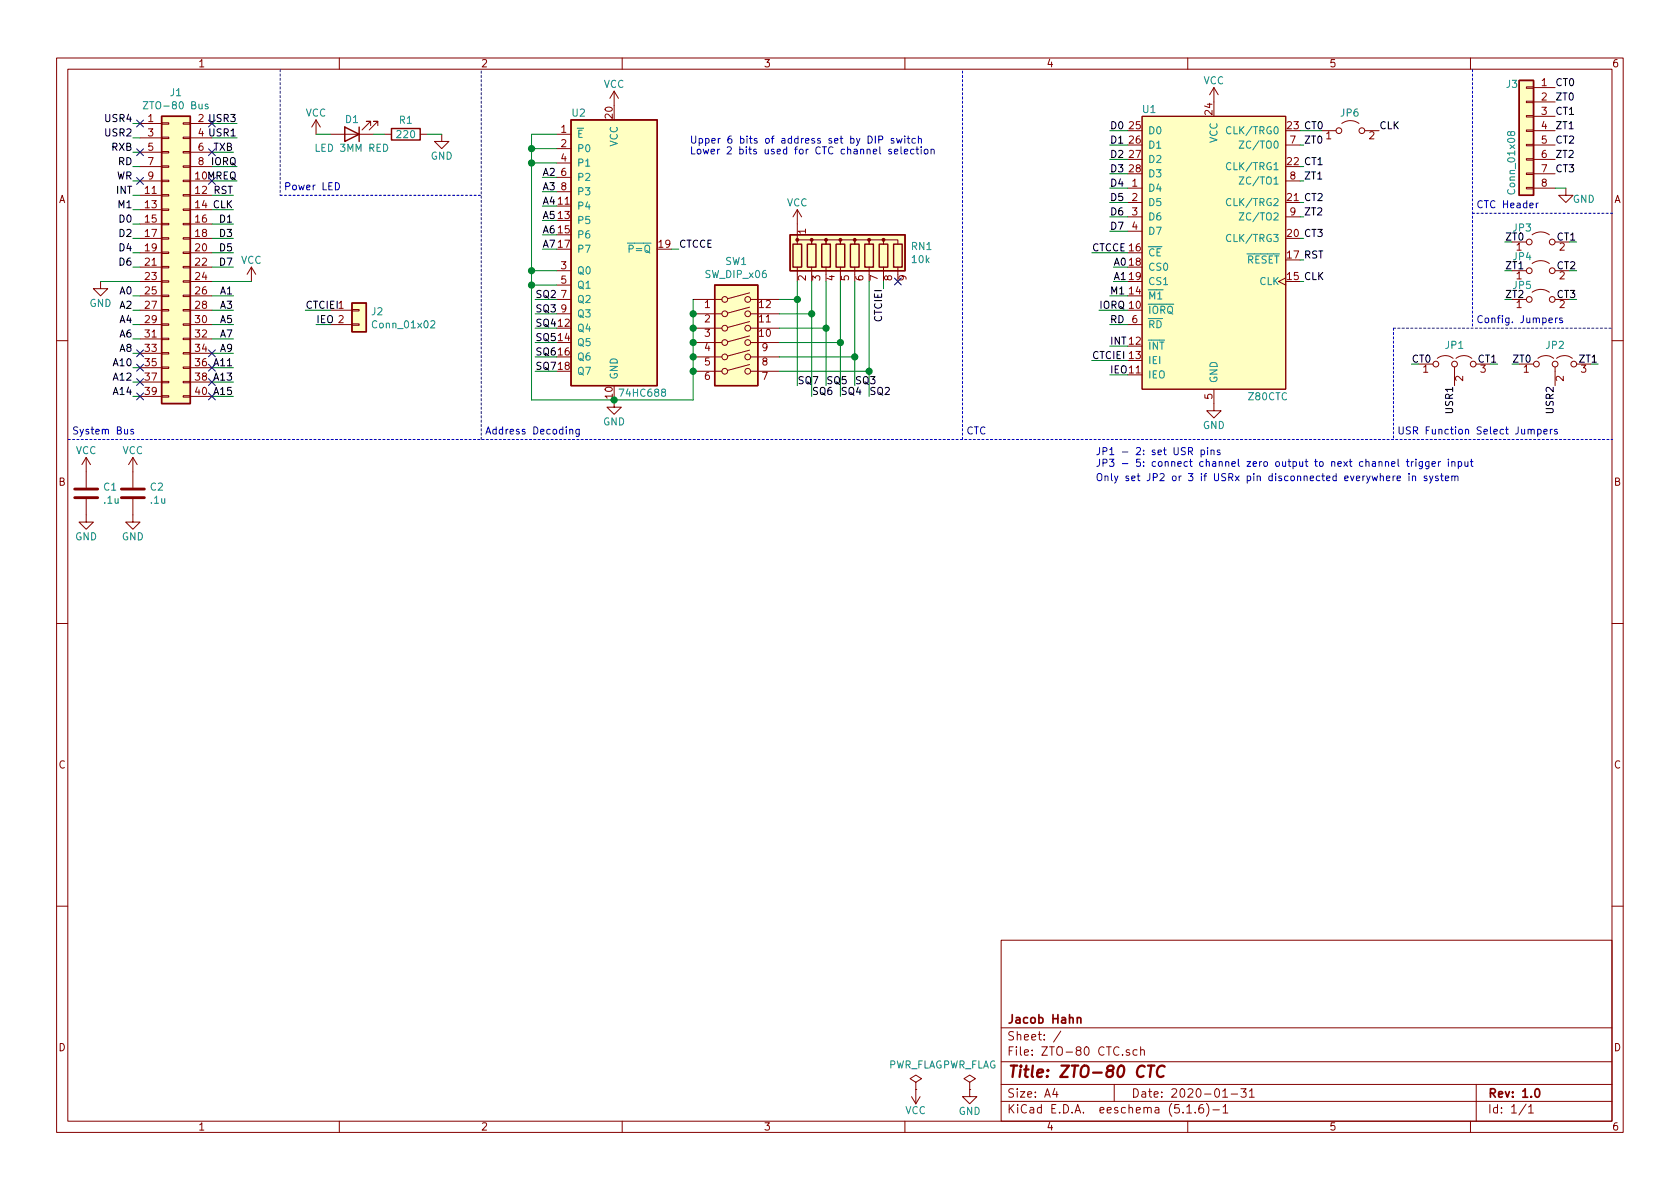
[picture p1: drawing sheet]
EESchema Schematic File Version 4
EELAYER 30 0
EELAYER END
$Descr A4 11693 8268
encoding utf-8
Sheet 1 1
Title "ZTO-80 CTC"
Date "2020-01-31"
Rev "1.0"
Comp "Jacob Hahn"
Comment1 ""
Comment2 ""
Comment3 ""
Comment4 ""
$EndDescr
$Comp
L power:PWR_FLAG #FLG02
U 1 1
P 6750 7575
F 0 "#FLG02" H 6750 7650 50  0001 C CNN
F 1 "PWR_FLAG" H 6750 7748 50  0000 C CNN
F 2 "" H 6750 7575 50  0001 C CNN
F 3 "~" H 6750 7575 50  0001 C CNN
	1    6750 7575
	1    0    0    -1  
$EndComp
$Comp
L power:PWR_FLAG #FLG01
U 1 1
P 6375 7575
F 0 "#FLG01" H 6375 7650 50  0001 C CNN
F 1 "PWR_FLAG" H 6375 7748 50  0000 C CNN
F 2 "" H 6375 7575 50  0001 C CNN
F 3 "~" H 6375 7575 50  0001 C CNN
	1    6375 7575
	1    0    0    -1  
$EndComp
$Comp
L power:VCC #PWR04
U 1 1
P 6375 7575
F 0 "#PWR04" H 6375 7425 50  0001 C CNN
F 1 "VCC" H 6375 7725 50  0000 C CNN
F 2 "" H 6375 7575 50  0001 C CNN
F 3 "" H 6375 7575 50  0001 C CNN
	1    6375 7575
	-1   0    0    1   
$EndComp
$Comp
L power:GND #PWR05
U 1 1
P 6750 7575
F 0 "#PWR05" H 6750 7325 50  0001 C CNN
F 1 "GND" H 6750 7425 50  0000 C CNN
F 2 "" H 6750 7575 50  0001 C CNN
F 3 "" H 6750 7575 50  0001 C CNN
	1    6750 7575
	1    0    0    -1  
$EndComp
$Comp
L Connector_Generic:Conn_01x02 J2
U 1 1
P 2500 2150
F 0 "J2" H 2580 2142 50  0000 L CNN
F 1 "Conn_01x02" H 2580 2051 50  0000 L CNN
F 2 "Connector_PinHeader_2.54mm:PinHeader_1x02_P2.54mm_Horizontal" H 2500 2150 50  0001 C CNN
F 3 "~" H 2500 2150 50  0001 C CNN
	1    2500 2150
	1    0    0    -1  
$EndComp
Text Label 2125 2150 0    50   ~ 0
CTCIEI
Text Label 2200 2250 0    50   ~ 0
IEO
Wire Wire Line
	2300 2250 2200 2250
$Comp
L Device:LED D1
U 1 1
P 2450 925
F 0 "D1" H 2450 825 50  0000 C CNN
F 1 "LED 3MM RED" H 2450 1025 50  0000 C CNN
F 2 "LED_THT:LED_D3.0mm" H 2450 925 50  0001 C CNN
F 3 "~" H 2450 925 50  0001 C CNN
	1    2450 925 
	-1   0    0    1   
$EndComp
$Comp
L power:VCC #PWR03
U 1 1
P 2200 925
F 0 "#PWR03" H 2200 775 50  0001 C CNN
F 1 "VCC" H 2200 1075 50  0000 C CNN
F 2 "" H 2200 925 50  0001 C CNN
F 3 "" H 2200 925 50  0001 C CNN
	1    2200 925 
	1    0    0    -1  
$EndComp
Wire Wire Line
	2200 925  2300 925 
$Comp
L Device:R R1
U 1 1
P 2825 925
F 0 "R1" V 2725 925 50  0000 C CNN
F 1 "220" V 2825 925 50  0000 C CNN
F 2 "Resistor_SMD:R_0805_2012Metric_Pad1.15x1.40mm_HandSolder" V 2755 925 50  0001 C CNN
F 3 "~" H 2825 925 50  0001 C CNN
	1    2825 925 
	0    1    1    0   
$EndComp
Wire Wire Line
	2600 925  2675 925 
$Comp
L power:GND #PWR06
U 1 1
P 3075 925
F 0 "#PWR06" H 3075 675 50  0001 C CNN
F 1 "GND" H 3075 775 50  0000 C CNN
F 2 "" H 3075 925 50  0001 C CNN
F 3 "" H 3075 925 50  0001 C CNN
	1    3075 925 
	1    0    0    -1  
$EndComp
Wire Wire Line
	2975 925  3075 925 
Text Label 7725 900  0    50   ~ 0
D0
Text Label 7725 1000 0    50   ~ 0
D1
Text Label 7725 1100 0    50   ~ 0
D2
Text Label 7725 1200 0    50   ~ 0
D3
Text Label 7725 1300 0    50   ~ 0
D4
Text Label 7725 1400 0    50   ~ 0
D5
Text Label 7725 1500 0    50   ~ 0
D6
Text Label 7725 1600 0    50   ~ 0
D7
Text Label 7725 2050 0    50   ~ 0
M1
Text Label 7650 2150 0    50   ~ 0
IORQ
Text Label 7725 2250 0    50   ~ 0
RD
Text Label 7725 2400 0    50   ~ 0
INT
Text Label 9075 1950 0    50   ~ 0
CLK
Wire Wire Line
	9075 1950 9050 1950
Wire Wire Line
	9050 1800 9075 1800
Text Label 9075 1800 0    50   ~ 0
RST
$Comp
L 74HCxx:74HC688 U2
U 1 1
P 4275 1725
F 0 "U2" H 3975 2675 50  0000 L CNN
F 1 "74HC688" H 4300 725 50  0000 L CNN
F 2 "Package_DIP:DIP-20_W7.62mm" H 3875 2625 50  0001 C CNN
F 3 "" H 3875 2625 50  0001 C CNN
	1    4275 1725
	1    0    0    -1  
$EndComp
$Comp
L power:GND #PWR0104
U 1 1
P 4275 2775
F 0 "#PWR0104" H 4275 2525 50  0001 C CNN
F 1 "GND" H 4275 2625 50  0000 C CNN
F 2 "" H 4275 2775 50  0001 C CNN
F 3 "" H 4275 2775 50  0001 C CNN
	1    4275 2775
	1    0    0    -1  
$EndComp
Wire Wire Line
	3700 925  3875 925 
Wire Wire Line
	3875 1025 3700 1025
Connection ~ 3700 1025
Wire Wire Line
	3700 1025 3700 925 
Wire Wire Line
	3875 1125 3700 1125
Connection ~ 3700 1125
Wire Wire Line
	3700 1125 3700 1025
Wire Wire Line
	3875 1875 3700 1875
Connection ~ 3700 1875
Wire Wire Line
	3700 1875 3700 1125
Wire Wire Line
	3875 1975 3700 1975
Connection ~ 3700 1975
Wire Wire Line
	3700 1975 3700 1875
Text Label 3775 1225 0    50   ~ 0
A2
Text Label 3775 1325 0    50   ~ 0
A3
Text Label 3775 1425 0    50   ~ 0
A4
Text Label 3775 1525 0    50   ~ 0
A5
Text Label 3775 1625 0    50   ~ 0
A6
Text Label 3775 1725 0    50   ~ 0
A7
Wire Wire Line
	3775 1725 3875 1725
Wire Wire Line
	3775 1625 3875 1625
Wire Wire Line
	3775 1525 3875 1525
Wire Wire Line
	3775 1425 3875 1425
Wire Wire Line
	3775 1325 3875 1325
Wire Wire Line
	3775 1225 3875 1225
$Comp
L Switch:SW_DIP_x06 SW1
U 1 1
P 5125 2375
F 0 "SW1" H 5125 2942 50  0000 C CNN
F 1 "SW_DIP_x06" H 5125 2851 50  0000 C CNN
F 2 "Button_Switch_THT:SW_DIP_SPSTx06_Slide_9.78x17.42mm_W7.62mm_P2.54mm" H 5125 2375 50  0001 C CNN
F 3 "~" H 5125 2375 50  0001 C CNN
	1    5125 2375
	1    0    0    -1  
$EndComp
Connection ~ 4825 2175
Wire Wire Line
	4825 2175 4825 2075
Connection ~ 4825 2275
Wire Wire Line
	4825 2275 4825 2175
Connection ~ 4825 2375
Wire Wire Line
	4825 2375 4825 2275
Connection ~ 4825 2475
Wire Wire Line
	4825 2475 4825 2375
Connection ~ 4825 2575
Wire Wire Line
	4825 2575 4825 2475
$Comp
L Device:R_Network08 RN1
U 1 1
P 5950 1750
F 0 "RN1" H 6338 1796 50  0000 L CNN
F 1 "10k" H 6338 1705 50  0000 L CNN
F 2 "Resistor_THT:R_Array_SIP9" V 6425 1750 50  0001 C CNN
F 3 "http://www.vishay.com/docs/31509/csc.pdf" H 5950 1750 50  0001 C CNN
	1    5950 1750
	1    0    0    -1  
$EndComp
Wire Wire Line
	5425 2575 6050 2575
Wire Wire Line
	6050 2575 6050 1950
Wire Wire Line
	5950 1950 5950 2475
Wire Wire Line
	5950 2475 5425 2475
Wire Wire Line
	5425 2375 5850 2375
Wire Wire Line
	5850 2375 5850 1950
Wire Wire Line
	5750 1950 5750 2275
Wire Wire Line
	5750 2275 5425 2275
Wire Wire Line
	5650 1950 5650 2175
Wire Wire Line
	5650 2175 5425 2175
Wire Wire Line
	5550 1950 5550 2075
Wire Wire Line
	5550 2075 5425 2075
$Comp
L power:VCC #PWR0106
U 1 1
P 5550 1550
F 0 "#PWR0106" H 5550 1400 50  0001 C CNN
F 1 "VCC" H 5550 1700 50  0000 C CNN
F 2 "" H 5550 1550 50  0001 C CNN
F 3 "" H 5550 1550 50  0001 C CNN
	1    5550 1550
	1    0    0    -1  
$EndComp
Text Label 7600 2500 0    50   ~ 0
CTCIEI
Text Label 6150 2000 3    50   ~ 0
CTCIEI
Wire Wire Line
	6150 2000 6150 1950
NoConn ~ 6250 1950
Text Label 6050 2750 0    50   ~ 0
SQ2
Text Label 5950 2675 0    50   ~ 0
SQ3
Text Label 5850 2750 0    50   ~ 0
SQ4
Text Label 5750 2675 0    50   ~ 0
SQ5
Text Label 5650 2750 0    50   ~ 0
SQ6
Text Label 5550 2675 0    50   ~ 0
SQ7
Wire Wire Line
	5550 2075 5550 2675
Connection ~ 5550 2075
Wire Wire Line
	5650 2175 5650 2750
Connection ~ 5650 2175
Wire Wire Line
	5850 2750 5850 2375
Connection ~ 5850 2375
Wire Wire Line
	5750 2675 5750 2275
Connection ~ 5750 2275
Wire Wire Line
	5950 2675 5950 2475
Connection ~ 5950 2475
Wire Wire Line
	6050 2575 6050 2750
Connection ~ 6050 2575
Text Label 3725 2075 0    50   ~ 0
SQ2
Text Label 3725 2175 0    50   ~ 0
SQ3
Text Label 3725 2275 0    50   ~ 0
SQ4
Text Label 3725 2375 0    50   ~ 0
SQ5
Text Label 3725 2475 0    50   ~ 0
SQ6
Text Label 3725 2575 0    50   ~ 0
SQ7
Wire Wire Line
	3725 2075 3875 2075
Wire Wire Line
	3725 2175 3875 2175
Wire Wire Line
	3725 2275 3875 2275
Wire Wire Line
	3725 2375 3875 2375
Wire Wire Line
	3725 2475 3875 2475
Wire Wire Line
	3725 2575 3875 2575
Text Label 4725 1725 0    50   ~ 0
CTCCE
Wire Wire Line
	4675 1725 4725 1725
Text Label 7725 2600 0    50   ~ 0
IEO
Wire Wire Line
	2125 2150 2300 2150
Text Label 7600 1750 0    50   ~ 0
CTCCE
Text Label 7750 1850 0    50   ~ 0
A0
Text Label 7750 1950 0    50   ~ 0
A1
$Comp
L Jumper:Jumper_2_Open JP4
U 1 1
P 10725 1875
F 0 "JP4" H 10525 1975 50  0000 L CNN
F 1 "Jumper_2_Open" V 10770 1973 50  0001 L CNN
F 2 "Connector_PinHeader_2.54mm:PinHeader_1x02_P2.54mm_Vertical" H 10725 1875 50  0001 C CNN
F 3 "~" H 10725 1875 50  0001 C CNN
	1    10725 1875
	1    0    0    -1  
$EndComp
Text Label 9075 900  0    50   ~ 0
CT0
Text Label 9075 1000 0    50   ~ 0
ZT0
Text Label 9075 1150 0    50   ~ 0
CT1
Text Label 9075 1250 0    50   ~ 0
ZT1
Text Label 9075 1500 0    50   ~ 0
ZT2
Text Label 9075 1400 0    50   ~ 0
CT2
Text Label 9075 1650 0    50   ~ 0
CT3
$Comp
L Jumper:Jumper_3_Open JP1
U 1 1
P 10125 2525
F 0 "JP1" H 10125 2658 50  0000 C CNN
F 1 "Jumper_3_Open" H 10125 2658 50  0001 C CNN
F 2 "Connector_PinHeader_2.54mm:PinHeader_1x03_P2.54mm_Vertical" H 10125 2525 50  0001 C CNN
F 3 "~" H 10125 2525 50  0001 C CNN
	1    10125 2525
	1    0    0    -1  
$EndComp
Text Label 9825 2525 0    50   ~ 0
CT0
Wire Wire Line
	9825 2525 9875 2525
Text Label 10425 2525 2    50   ~ 0
CT1
Wire Wire Line
	10425 2525 10375 2525
$Comp
L Jumper:Jumper_2_Open JP5
U 1 1
P 10725 2075
F 0 "JP5" H 10525 2175 50  0000 L CNN
F 1 "Jumper_2_Open" V 10770 2173 50  0001 L CNN
F 2 "Connector_PinHeader_2.54mm:PinHeader_1x02_P2.54mm_Vertical" H 10725 2075 50  0001 C CNN
F 3 "~" H 10725 2075 50  0001 C CNN
	1    10725 2075
	1    0    0    -1  
$EndComp
Wire Notes Line
	3350 3050 3350 475 
Wire Notes Line
	1950 475  1950 1350
Wire Notes Line
	1950 1350 3350 1350
Text Notes 1975 1325 0    50   ~ 0
Power LED
Text Notes 500  3025 0    50   ~ 0
System Bus
Wire Notes Line
	6700 3050 6700 475 
Text Notes 3375 3025 0    50   ~ 0
Address Decoding
Text Notes 4800 1000 0    50   ~ 0
Upper 6 bits of address set by DIP switch
Text Notes 4800 1075 0    50   ~ 0
Lower 2 bits used for CTC channel selection
Wire Notes Line
	475  3050 11225 3050
Text Notes 7625 3350 0    50   ~ 0
Only set JP2 or 3 if USRx pin disconnected everywhere in system
$Comp
L Jumper:Jumper_2_Open JP3
U 1 1
P 10725 1675
F 0 "JP3" H 10525 1775 50  0000 L CNN
F 1 "Jumper_2_Open" V 10770 1773 50  0001 L CNN
F 2 "Connector_PinHeader_2.54mm:PinHeader_1x02_P2.54mm_Vertical" H 10725 1675 50  0001 C CNN
F 3 "~" H 10725 1675 50  0001 C CNN
	1    10725 1675
	1    0    0    -1  
$EndComp
Wire Wire Line
	9050 1000 9075 1000
Wire Wire Line
	9050 1150 9075 1150
Wire Wire Line
	9050 1250 9075 1250
Wire Wire Line
	9050 1400 9075 1400
Wire Wire Line
	9050 1500 9075 1500
Wire Wire Line
	9050 1650 9075 1650
Text Label 10475 1675 0    50   ~ 0
ZT0
Wire Wire Line
	10475 1675 10525 1675
Text Label 10975 1675 2    50   ~ 0
CT1
Wire Wire Line
	10925 1675 10975 1675
Text Label 10475 1875 0    50   ~ 0
ZT1
Wire Wire Line
	10475 1875 10525 1875
Text Label 10975 1875 2    50   ~ 0
CT2
Wire Wire Line
	10975 1875 10925 1875
Text Label 10475 2075 0    50   ~ 0
ZT2
Wire Wire Line
	10475 2075 10525 2075
Text Label 10975 2075 2    50   ~ 0
CT3
Wire Wire Line
	10975 2075 10925 2075
Text Notes 6725 3025 0    50   ~ 0
CTC
$Comp
L Jumper:Jumper_3_Open JP2
U 1 1
P 10825 2525
F 0 "JP2" H 10825 2658 50  0000 C CNN
F 1 "Jumper_3_Open" H 10825 2658 50  0001 C CNN
F 2 "Connector_PinHeader_2.54mm:PinHeader_1x03_P2.54mm_Vertical" H 10825 2525 50  0001 C CNN
F 3 "~" H 10825 2525 50  0001 C CNN
	1    10825 2525
	1    0    0    -1  
$EndComp
Text Label 10525 2525 0    50   ~ 0
ZT0
Text Label 11125 2525 2    50   ~ 0
ZT1
Wire Wire Line
	11075 2525 11125 2525
Wire Wire Line
	10575 2525 10525 2525
Text Notes 7625 3250 0    50   ~ 0
JP1 - 2: set USR pins\nJP3 - 5: connect channel zero output to next channel trigger input
Text Label 10125 2675 3    50   ~ 0
USR1
Text Label 10825 2675 3    50   ~ 0
USR2
Wire Notes Line
	10250 1475 11225 1475
Wire Notes Line
	10250 475  10250 2275
Text Notes 10275 2250 0    50   ~ 0
Config. Jumpers
Wire Notes Line
	9700 2275 9700 3050
Wire Notes Line
	9700 2275 11225 2275
Text Notes 9725 3025 0    50   ~ 0
USR Function Select Jumpers
Wire Wire Line
	10825 1300 10900 1300
Text Label 10825 600  0    50   ~ 0
CT0
Text Label 10825 700  0    50   ~ 0
ZT0
Text Label 10825 800  0    50   ~ 0
CT1
Text Label 10825 900  0    50   ~ 0
ZT1
Text Label 10825 1000 0    50   ~ 0
CT2
Text Label 10825 1100 0    50   ~ 0
ZT2
Text Label 10825 1200 0    50   ~ 0
CT3
$Comp
L Connector_Generic:Conn_01x08 J3
U 1 1
P 10625 900
F 0 "J3" H 10725 1225 50  0000 C CNN
F 1 "Conn_01x08" V 10725 675 50  0000 C CNN
F 2 "Connector_PinHeader_2.54mm:PinHeader_1x08_P2.54mm_Horizontal" H 10625 900 50  0001 C CNN
F 3 "~" H 10625 900 50  0001 C CNN
	1    10625 900 
	-1   0    0    -1  
$EndComp
$Comp
L power:GND #PWR0105
U 1 1
P 10900 1300
F 0 "#PWR0105" H 10900 1050 50  0001 C CNN
F 1 "GND" H 11025 1225 50  0000 C CNN
F 2 "" H 10900 1300 50  0001 C CNN
F 3 "" H 10900 1300 50  0001 C CNN
	1    10900 1300
	1    0    0    -1  
$EndComp
Text Notes 10275 1450 0    50   ~ 0
CTC Header
$Comp
L power:VCC #PWR0103
U 1 1
P 4275 725
F 0 "#PWR0103" H 4275 575 50  0001 C CNN
F 1 "VCC" H 4275 875 50  0000 C CNN
F 2 "" H 4275 725 50  0001 C CNN
F 3 "" H 4275 725 50  0001 C CNN
	1    4275 725 
	1    0    0    -1  
$EndComp
Wire Wire Line
	3700 2775 4275 2775
Wire Wire Line
	3700 1975 3700 2775
Wire Wire Line
	4275 2775 4825 2775
Wire Wire Line
	4825 2575 4825 2775
Connection ~ 4275 2775
$Comp
L Device:C C1
U 1 1
P 600 3425
F 0 "C1" H 715 3471 50  0000 L CNN
F 1 ".1u" H 715 3380 50  0000 L CNN
F 2 "Capacitor_SMD:C_0805_2012Metric_Pad1.15x1.40mm_HandSolder" H 638 3275 50  0001 C CNN
F 3 "~" H 600 3425 50  0001 C CNN
	1    600  3425
	1    0    0    -1  
$EndComp
$Comp
L Device:C C2
U 1 1
P 925 3425
F 0 "C2" H 1040 3471 50  0000 L CNN
F 1 ".1u" H 1040 3380 50  0000 L CNN
F 2 "Capacitor_SMD:C_0805_2012Metric_Pad1.15x1.40mm_HandSolder" H 963 3275 50  0001 C CNN
F 3 "~" H 925 3425 50  0001 C CNN
	1    925  3425
	1    0    0    -1  
$EndComp
$Comp
L power:VCC #PWR0107
U 1 1
P 600 3275
F 0 "#PWR0107" H 600 3125 50  0001 C CNN
F 1 "VCC" H 600 3425 50  0000 C CNN
F 2 "" H 600 3275 50  0001 C CNN
F 3 "" H 600 3275 50  0001 C CNN
	1    600  3275
	1    0    0    -1  
$EndComp
$Comp
L power:VCC #PWR0108
U 1 1
P 925 3275
F 0 "#PWR0108" H 925 3125 50  0001 C CNN
F 1 "VCC" H 925 3425 50  0000 C CNN
F 2 "" H 925 3275 50  0001 C CNN
F 3 "" H 925 3275 50  0001 C CNN
	1    925  3275
	1    0    0    -1  
$EndComp
Wire Wire Line
	7725 900  7850 900 
Wire Wire Line
	7725 1000 7850 1000
Wire Wire Line
	7725 1100 7850 1100
Wire Wire Line
	7725 1200 7850 1200
Wire Wire Line
	7725 1300 7850 1300
Wire Wire Line
	7725 1400 7850 1400
Wire Wire Line
	7725 1500 7850 1500
Wire Wire Line
	7725 1600 7850 1600
Wire Wire Line
	7725 2050 7850 2050
Wire Wire Line
	7650 2150 7850 2150
Wire Wire Line
	7725 2250 7850 2250
Wire Wire Line
	7725 2400 7850 2400
Wire Wire Line
	7600 2500 7850 2500
Wire Wire Line
	7725 2600 7850 2600
Wire Wire Line
	7600 1750 7850 1750
Wire Wire Line
	7750 1850 7850 1850
Wire Wire Line
	7750 1950 7850 1950
$Comp
L power:VCC #PWR0101
U 1 1
P 8450 700
F 0 "#PWR0101" H 8450 550 50  0001 C CNN
F 1 "VCC" H 8450 850 50  0000 C CNN
F 2 "" H 8450 700 50  0001 C CNN
F 3 "" H 8450 700 50  0001 C CNN
	1    8450 700 
	1    0    0    -1  
$EndComp
$Comp
L power:GND #PWR0102
U 1 1
P 8450 2800
F 0 "#PWR0102" H 8450 2550 50  0001 C CNN
F 1 "GND" H 8450 2650 50  0000 C CNN
F 2 "" H 8450 2800 50  0001 C CNN
F 3 "" H 8450 2800 50  0001 C CNN
	1    8450 2800
	1    0    0    -1  
$EndComp
$Comp
L Z80_Peripherals:Z80CTC U1
U 1 1
P 8450 1850
F 0 "U1" H 8000 2950 50  0000 C CNN
F 1 "Z80CTC" H 8825 950 50  0000 C CNN
F 2 "Package_DIP:DIP-28_W15.24mm" H 7850 2800 50  0001 C CNN
F 3 "" H 7850 2800 50  0001 C CNN
	1    8450 1850
	1    0    0    -1  
$EndComp
$Comp
L power:GND #PWR0109
U 1 1
P 925 3575
F 0 "#PWR0109" H 925 3325 50  0001 C CNN
F 1 "GND" H 925 3425 50  0000 C CNN
F 2 "" H 925 3575 50  0001 C CNN
F 3 "" H 925 3575 50  0001 C CNN
	1    925  3575
	1    0    0    -1  
$EndComp
$Comp
L power:GND #PWR0110
U 1 1
P 600 3575
F 0 "#PWR0110" H 600 3325 50  0001 C CNN
F 1 "GND" H 600 3425 50  0000 C CNN
F 2 "" H 600 3575 50  0001 C CNN
F 3 "" H 600 3575 50  0001 C CNN
	1    600  3575
	1    0    0    -1  
$EndComp
$Comp
L Jumper:Jumper_2_Open JP6
U 1 1
P 9400 900
F 0 "JP6" H 9325 1025 50  0000 L CNN
F 1 "Jumper_2_Open" V 9445 998 50  0001 L CNN
F 2 "Connector_PinHeader_2.54mm:PinHeader_1x02_P2.54mm_Vertical" H 9400 900 50  0001 C CNN
F 3 "~" H 9400 900 50  0001 C CNN
	1    9400 900 
	1    0    0    -1  
$EndComp
Wire Wire Line
	9050 900  9200 900 
Text Label 9600 900  0    50   ~ 0
CLK
Wire Wire Line
	1625 1050 1475 1050
Wire Wire Line
	1650 950  1475 950 
Wire Wire Line
	1650 850  1475 850 
Wire Wire Line
	1475 2750 1625 2750
Wire Wire Line
	1475 2650 1625 2650
Wire Wire Line
	1475 2550 1625 2550
Wire Wire Line
	1475 2450 1625 2450
Wire Wire Line
	1475 2350 1625 2350
Wire Wire Line
	1475 2250 1625 2250
Wire Wire Line
	1475 2150 1625 2150
Wire Wire Line
	1475 2050 1625 2050
Wire Wire Line
	1475 1850 1625 1850
Wire Wire Line
	1475 1750 1625 1750
Wire Wire Line
	1475 1650 1625 1650
Wire Wire Line
	1475 1550 1625 1550
Wire Wire Line
	1475 1450 1625 1450
Wire Wire Line
	1475 1350 1625 1350
Text Label 925  2050 2    50   ~ 0
A0
Text Label 1625 2050 2    50   ~ 0
A1
Text Label 925  2150 2    50   ~ 0
A2
Text Label 1625 2150 2    50   ~ 0
A3
Text Label 925  2250 2    50   ~ 0
A4
Text Label 1625 2250 2    50   ~ 0
A5
Text Label 925  2350 2    50   ~ 0
A6
Text Label 1625 2350 2    50   ~ 0
A7
Text Label 925  2450 2    50   ~ 0
A8
Text Label 1625 2450 2    50   ~ 0
A9
Text Label 925  2550 2    50   ~ 0
A10
Text Label 1625 2550 2    50   ~ 0
A11
Text Label 925  2650 2    50   ~ 0
A12
Text Label 1625 2650 2    50   ~ 0
A13
Text Label 925  2750 2    50   ~ 0
A14
Text Label 1625 2750 2    50   ~ 0
A15
$Comp
L power:VCC #PWR0111
U 1 1
P 1750 1950
F 0 "#PWR0111" H 1750 1800 50  0001 C CNN
F 1 "VCC" H 1750 2100 50  0000 C CNN
F 2 "" H 1750 1950 50  0001 C CNN
F 3 "" H 1750 1950 50  0001 C CNN
	1    1750 1950
	1    0    0    -1  
$EndComp
Wire Wire Line
	1750 1950 1475 1950
$Comp
L power:GND #PWR0112
U 1 1
P 700 1950
F 0 "#PWR0112" H 700 1700 50  0001 C CNN
F 1 "GND" H 700 1800 50  0000 C CNN
F 2 "" H 700 1950 50  0001 C CNN
F 3 "" H 700 1950 50  0001 C CNN
	1    700  1950
	1    0    0    -1  
$EndComp
Wire Wire Line
	975  2750 925  2750
Wire Wire Line
	975  2650 925  2650
Wire Wire Line
	975  2550 925  2550
Wire Wire Line
	975  2450 925  2450
Wire Wire Line
	975  2350 925  2350
Wire Wire Line
	975  2250 925  2250
Wire Wire Line
	975  2150 925  2150
Wire Wire Line
	975  2050 925  2050
Wire Wire Line
	975  1850 925  1850
Wire Wire Line
	975  1750 925  1750
Wire Wire Line
	975  1650 925  1650
Wire Wire Line
	975  1550 925  1550
Wire Wire Line
	975  1450 925  1450
Wire Wire Line
	975  1350 925  1350
Wire Wire Line
	975  1250 925  1250
Wire Wire Line
	975  1150 925  1150
Wire Wire Line
	975  1050 925  1050
Wire Wire Line
	975  950  925  950 
Wire Wire Line
	975  850  925  850 
Wire Wire Line
	975  1950 700  1950
Text Label 1625 1550 2    50   ~ 0
D1
Text Label 925  1650 2    50   ~ 0
D2
Text Label 1625 1650 2    50   ~ 0
D3
Text Label 925  1750 2    50   ~ 0
D4
Text Label 925  1850 2    50   ~ 0
D6
Text Label 1625 1850 2    50   ~ 0
D7
Text Label 925  1550 2    50   ~ 0
D0
Text Label 1625 1750 2    50   ~ 0
D5
Text Label 1625 1450 2    50   ~ 0
CLK
Text Label 925  1450 2    50   ~ 0
M1
Text Label 1625 1350 2    50   ~ 0
RST
Text Label 925  1350 2    50   ~ 0
INT
Text Label 1650 1250 2    50   ~ 0
MREQ
Wire Wire Line
	1650 1250 1475 1250
Text Label 925  1250 2    50   ~ 0
WR
Text Label 1650 1150 2    50   ~ 0
IORQ
Wire Wire Line
	1650 1150 1475 1150
Text Label 925  1150 2    50   ~ 0
RD
Text Label 1625 1050 2    50   ~ 0
TXB
Text Label 925  1050 2    50   ~ 0
RXB
Text Label 925  950  2    50   ~ 0
USR2
Text Label 1650 850  2    50   ~ 0
USR3
Text Label 925  850  2    50   ~ 0
USR4
Text Label 1650 950  2    50   ~ 0
USR1
$Comp
L Connector_Generic:Conn_02x20_Odd_Even J1
U 1 1
P 1175 1750
F 0 "J1" H 1225 2867 50  0000 C CNN
F 1 "ZTO-80 Bus" H 1225 2776 50  0000 C CNN
F 2 "Connector_PinHeader_2.54mm:PinHeader_2x20_P2.54mm_Horizontal" H 1175 1750 50  0001 C CNN
F 3 "~" H 1175 1750 50  0001 C CNN
	1    1175 1750
	1    0    0    -1  
$EndComp
NoConn ~ 975  850 
NoConn ~ 975  1050
NoConn ~ 975  1250
NoConn ~ 1475 850 
NoConn ~ 1475 1050
NoConn ~ 1475 1250
NoConn ~ 975  2450
NoConn ~ 975  2550
NoConn ~ 975  2650
NoConn ~ 975  2750
NoConn ~ 1475 2750
NoConn ~ 1475 2650
NoConn ~ 1475 2550
NoConn ~ 1475 2450
$EndSCHEMATC
